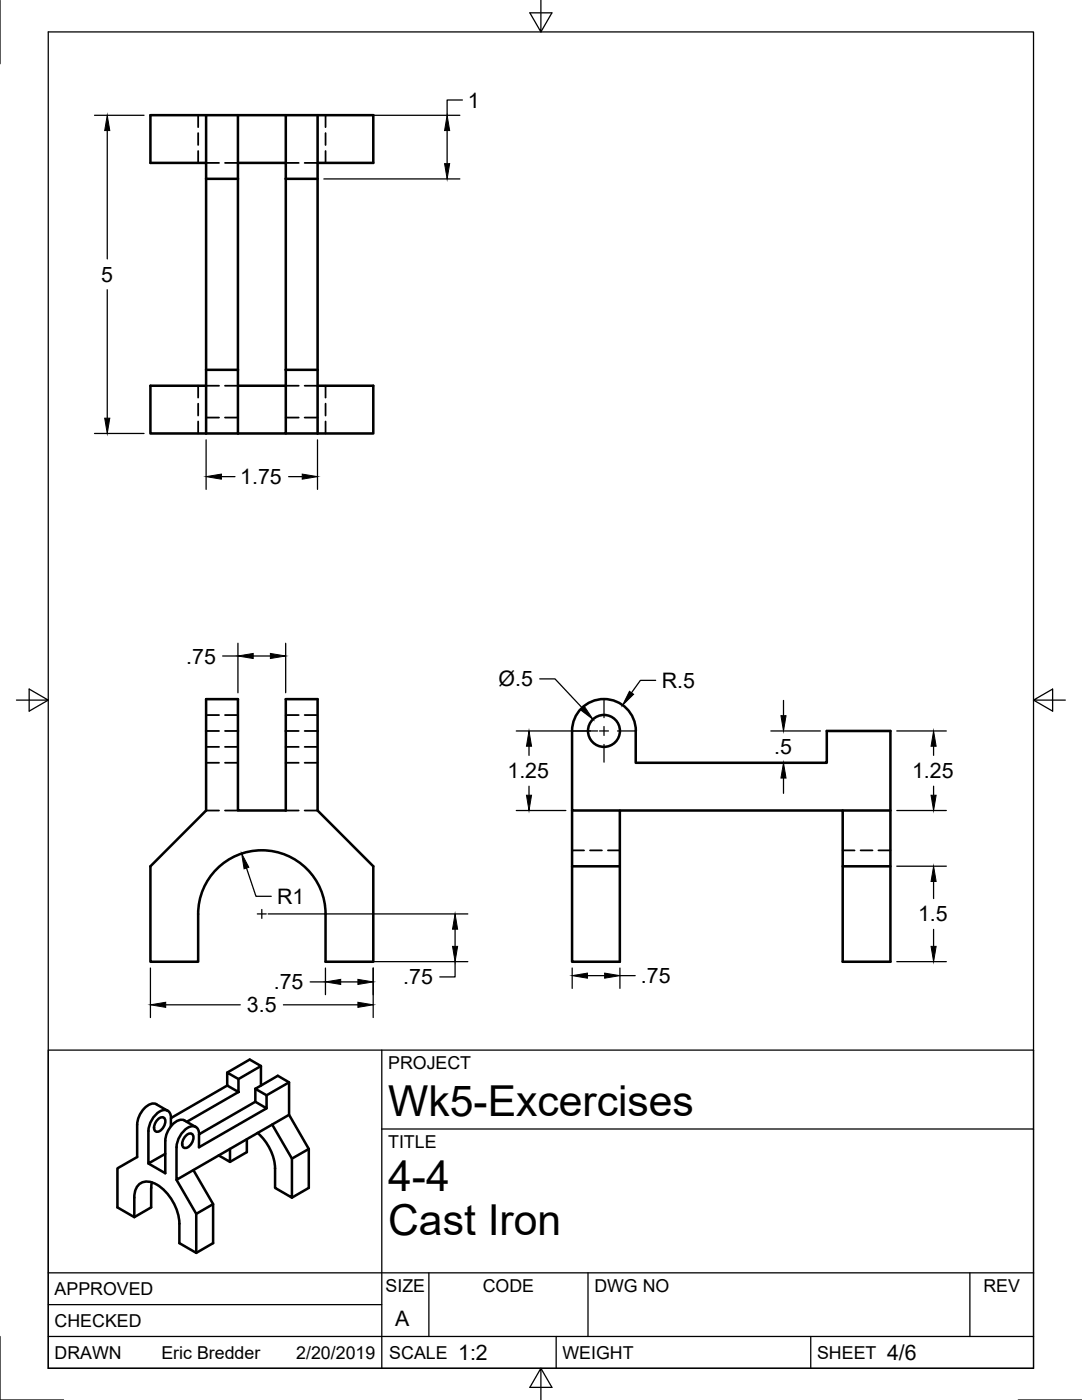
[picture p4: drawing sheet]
<svg xmlns="http://www.w3.org/2000/svg" width="216mm" height="279mm" viewBox="0 0 216 279" stroke-linecap="round" stroke-linejoin="round" font-family="sans-serif">
<!-- layer: Visible -->
<g fill="none" stroke="#000" stroke-width=".51">
<path d="M41.1 32.5h-11.1v-9.5h44.5v9.5h-11.1M41.1 23v50.8M41.1 35.7h6.4M47.5 32.5h9.5M47.5 23v50.8M57 23v50.8M57 35.7h6.4M63.4 23v50.8M41.1 73.8v12.7M41.1 77h-11.1v9.5h11.1M41.1 73.8h6.4M47.5 73.8v12.7"/>
<path d="M47.5 77h9.5M57 73.8v12.7h-9.5M57 73.8h6.4M63.4 73.8v12.7M63.4 77h11.1v9.5h-11.1M41.1 86.5h6.4M57 86.5h6.4M41.1 139.5h6.4v22.3h9.5v-22.3h6.4v22.3l11.1 11.1v19h-9.5v-9.5a12.7 12.7 0 0 0-12.8-12.7 12.7 12.7 0 0 0-12.7 12.7v9.5h-9.5v-19l11.1-11.1zM114.2 161.8v11.1h9.5M123.7 161.8v30.1h-9.5v-19M168.1 161.8h-53.9v-15.9a6.4 6.4 0 0 1 6.3-6.4 6.4 6.4 0 0 1 6.4 6.4v6.3h38.1v-6.3h12.7v46h-9.6v-30.1h9.6M168.1 172.9h9.6"/>
<path d="M45.3 216.6l-11.2 6.5v1.7M45.3 214.1l2.3 1.2v2.6l-2.3-1.3zM45.3 214.1l4.5-2.6 2.3 1.2v3.9M47.6 217.9l-10.3 6M50.9 219.9l-11.2 6.5v2.6l13.5-7.8M50.9 217.3l2.3 1.3v2.6l-2.3-1.3M50.9 217.3l4.5-2.6 2.3 1.3v6.5l3.9 6.8M50.9 217.3v2.6M52.1 212.7l-4.5 2.6M57.7 216l-4.5 2.6M30.3 236l-.1 5-3.4 1.9M31.2 220.4l2.2 1.3"/>
<path d="M31.2 220.4a2.16 2.16 0 0 0-2.4 .8l-.8 1-.6 1.7v7l-4 2.3v7.8l3.4 1.9v-3.9a2.69 2.69 0 0 1 2.9-3.2 8.4 8.4 0 0 1 5.6 5.7 14.5 14.5 0 0 1 .5 6.6l3.4 1.9v-7.7M31.5 223.4a.82 .82 0 0 1 1.4 0 2.08 2.08 0 0 1-1.7 2.5 1.38 1.38 0 0 1 0-2.1zM34.1 223.1a1.37 1.37 0 0 0-.6-1.4 1.37 1.37 0 0 0-1.6 .1 5 5 0 0 0-2.3 3.9v6.5l3.4-1.9M35.2 235.5l4 6.8 3.3-2M37.1 226.6a.82 .82 0 0 1 1.4 0 2.08 2.08 0 0 1-1.7 2.5 1.38 1.38 0 0 1 0-2.1zM38.6 233.5l3.9 6.8v7.8l-3.3 1.9M39.1 224.9l-2.3-1.3a2.16 2.16 0 0 0-2.4 .9l-.8 1-.6 1.6v7l-3.4-1.9M45.9 229.3v2.6l-2.3-1.3M49.3 227.4v2.5l-3.4 2M54.3 224.4l4 6.8v7.8l-3.4-1.9a14.8 14.8 0 0 0-.5-6.5 10.5 10.5 0 0 0-3-4.5M57.7 222.5l-22.5 13v-6.5a4.5 4.5 0 0 1 3.3-4.2 1.32 1.32 0 0 1 1.2 1.6M61.6 229.3v7.8l-3.3 1.9"/>
<path d="M61.6 229.3l-3.3 1.9"/>
<circle cx="120.5" cy="145.9" r="3.2"/>
</g>
<!-- layer: Hidden -->
<g fill="none" stroke="#000" stroke-width=".36">
<path d="M39.5 23v2.4M39.5 26.6v2.3M39.5 30.1v2.4M41.1 32.5h2.6M44.9 32.5h2.6M57 32.5h2.6M60.8 32.5h2.6M65 23v2.4M65 26.6v2.3M65 30.1v2.4M39.5 77v2.4M41.1 77h2.6"/>
<path d="M44.9 77h2.6M57 77h2.6M60.8 77h2.6M65 77v2.4M39.5 80.6v2.3M39.5 84.1v2.4M41.1 83.3h2.6M44.9 83.3h2.6M57 83.3h2.6M60.8 83.3h2.6M65 80.6v2.3M65 84.1v2.4"/>
<path d="M41.1 152.2h2.6M41.1 145.9h2.6M41.1 149.1h2.6M41.1 142.7h2.6M44.9 152.2h2.6M44.9 145.9h2.6M44.9 149.1h2.6M44.9 142.7h2.6M57 152.2h2.6M57 145.9h2.6M57 149.1h2.6M57 142.7h2.6"/>
<path d="M60.8 152.2h2.6M60.8 145.9h2.6M60.8 149.1h2.6M60.8 142.7h2.6M41.1 161.8h2.6M44.9 161.8h2.6M57 161.8h2.6M60.8 161.8h2.6M114.2 169.7h2.3M117.7 169.7h2.4M121.3 169.7h2.4M168.1 169.7h2.4"/>
<path d="M171.7 169.7h2.4M175.3 169.7h2.4"/>
</g>
<!-- layer: Border -->
<path d="M0 0v12.7M9.6 6.4h196.6v266.7h-196.6zM107.9 0v6.4l-2.2-3.8h4.4l-2.2 3.8M3.3 139.7h6.3l-3.8-2.2v4.4l3.8-2.2M206.2 139.7l3.8 2.2v-4.4l-3.8 2.2h6.4M0 266.7v12.7h12.7M107.9 273.1l2.2 3.8h-4.4l2.2-3.8v6.3M203.2 279.4h12.7" fill="none" stroke="#000" stroke-width=".25"/>
<!-- layer: Titleblock -->
<path d="M9.6 209.6h196.6v63.5h-196.6zM76.2 209.6v63.5M76.2 225.3h130M9.6 254h196.6M85.6 254v12.7M117.3 254v12.7M193.5 254v12.7M9.6 266.7h196.6M9.6 260.4h66.6M111 266.7v6.4M161.8 266.7v6.4" fill="none" stroke="#000" stroke-width=".25"/>
<!-- layer: Dimensions -->
<g fill="none" stroke="#000" stroke-width=".25">
<path d="M92.3 20h-3.1v3M18.9 23h9.8M21.4 26.1v25.6M64.6 35.7h27.2M64.6 23h27.2M89.2 26.1v6.6M21.4 57.8v25.7M18.9 86.5h9.8M41.1 87.8v9.9M44.2 95.1h2.7M57.6 95.1h2.7M63.4 87.8v9.9"/>
<path d="M44.4 130.9h3.1M47.5 128.4v9.9M50.5 130.9h3.5M57 128.4v9.9M107.7 135.5h3l5.5 5.9M130.8 135.8h-3l-1.8 2.5M156.3 139.8v3M103 145.9h16.3M105.6 148.9v1.8M105.6 156.9v1.8M153.8 145.9h9.9M153.8 152.2h9.9"/>
<path d="M156.3 155.3v3M178.9 145.9h9.9M186.3 148.9v1.8M186.3 156.9v1.8M49.2 173.2l1.9 5.7h3M103 161.8h9.9M178.9 161.8h9.9M178.9 172.9h9.9M186.3 175.9v3.4M30 193.2v9.9M53.5 182.4h39.8M61.9 196h3"/>
<path d="M64.9 193.2v5.3M66.2 191.9h27.1M68 196h3.4M74.5 193.2v9.9M90.8 191.9v3.1h-3M90.8 185.4v3.5M114.2 193.2v4.1M117.2 194.7h3.4M123.7 193.2v4.1M123.7 194.7h3M178.9 191.9h9.9M186.3 185.5v3.4"/>
<path d="M33.1 200.5h14.8M56.6 200.5h14.8"/>
</g>
<g fill="#000" stroke="#000" stroke-width=".2">
<path d="M21.4 23l.5 3.1h-1zM88.7 32.7h1l-.5 3zM89.2 23l.5 3.1h-1zM20.9 83.5h1l-.5 3zM41.1 95.1l3.1-.5v1zM60.3 94.6l3.1 .5-3.1 .5zM47.5 130.9l3-.5v1zM54 130.4l3 .5-3 .5zM125.6 138l.8 .6-2.2 2.1zM105.6 145.9l.5 3h-1zM105.1 158.7h1l-.5 3.1zM115.9 141.7l.7-.7 1.7 2.6z"/>
<path d="M156.3 152.2l.5 3.1h-1zM155.8 142.8h1l-.5 3.1zM186.3 145.9l.5 3h-1zM185.8 158.7h1l-.5 3.1zM48.2 170.3l1.5 2.8-1 .3zM186.3 172.9l.5 3h-1zM64.9 196l3.1-.5v1zM71.4 195.5l3.1 .5-3.1 .5zM90.8 182.4l.5 3h-1zM90.3 188.9h1l-.5 3zM114.2 194.7l3-.5v1zM120.6 194.2l3.1 .5-3.1 .5z"/>
<path d="M185.8 188.9h1l-.5 3zM30 200.5l3.1-.5v1zM71.4 200l3.1 .5-3.1 .5z"/>
</g>
<!-- layer: Center Lines -->
<path d="M120.5 139.7v3.5M114.3 145.9h3.5M119.6 145.9h1.8M120.5 145v1.8M120.5 148.6v3.5M123.2 145.9h3.5M51.4 182.4h1.7M52.2 181.5v1.8" fill="none" stroke="#000" stroke-width=".25"/>
<g font-size="8.5">
<text x="77.4" y="222.8">Wk5-Excercises</text>
<text x="77.4" y="237.8">4-4</text>
<text x="77.4" y="246.4">Cast Iron</text>
</g>
<g font-size="4.3">
<text x="93.3" y="21.5">1</text>
<text x="20.2" y="56.2">5</text>
<text x="47.9" y="96.6">1.75</text>
<text x="37.2" y="132.4">.75</text>
<text x="99.5" y="136.9">Ø.5</text>
<text x="132" y="137.3">R.5</text>
<text x="101.3" y="155.3">1.25</text>
<text x="154.5" y="150.6">.5</text>
<text x="182" y="155.3">1.25</text>
<text x="55.3" y="180.4">R1</text>
<text x="183.2" y="183.9">1.5</text>
<text x="54.6" y="197.4">.75</text>
<text x="80.5" y="196.5">.75</text>
<text x="127.9" y="196.2">.75</text>
<text x="49.3" y="202">3.5</text>
<text x="78.9" y="264.5">A</text>
<text x="91.4" y="271.4">1:2</text>
<text x="177" y="271.4">4/6</text>
</g>
<g font-size="3.5">
<text x="77.4" y="213.4">PROJECT</text>
<text x="77.4" y="229.1">TITLE</text>
<text x="76.9" y="257.8">SIZE</text>
<text x="96.3" y="257.8">CODE</text>
<text x="118.6" y="257.8">DWG NO</text>
<text x="196.2" y="257.8">REV</text>
<text x="10.9" y="258.5">APPROVED</text>
<text x="10.9" y="264.8">CHECKED</text>
<text x="10.9" y="271.2">DRAWN</text>
<text x="32.2" y="271.2">Eric Bredder</text>
<text x="59.1" y="271.2">2/20/2019</text>
<text x="77.7" y="271.2">SCALE</text>
<text x="112.2" y="271.2">WEIGHT</text>
<text x="163" y="271.2">SHEET</text>
</g>
</svg>
